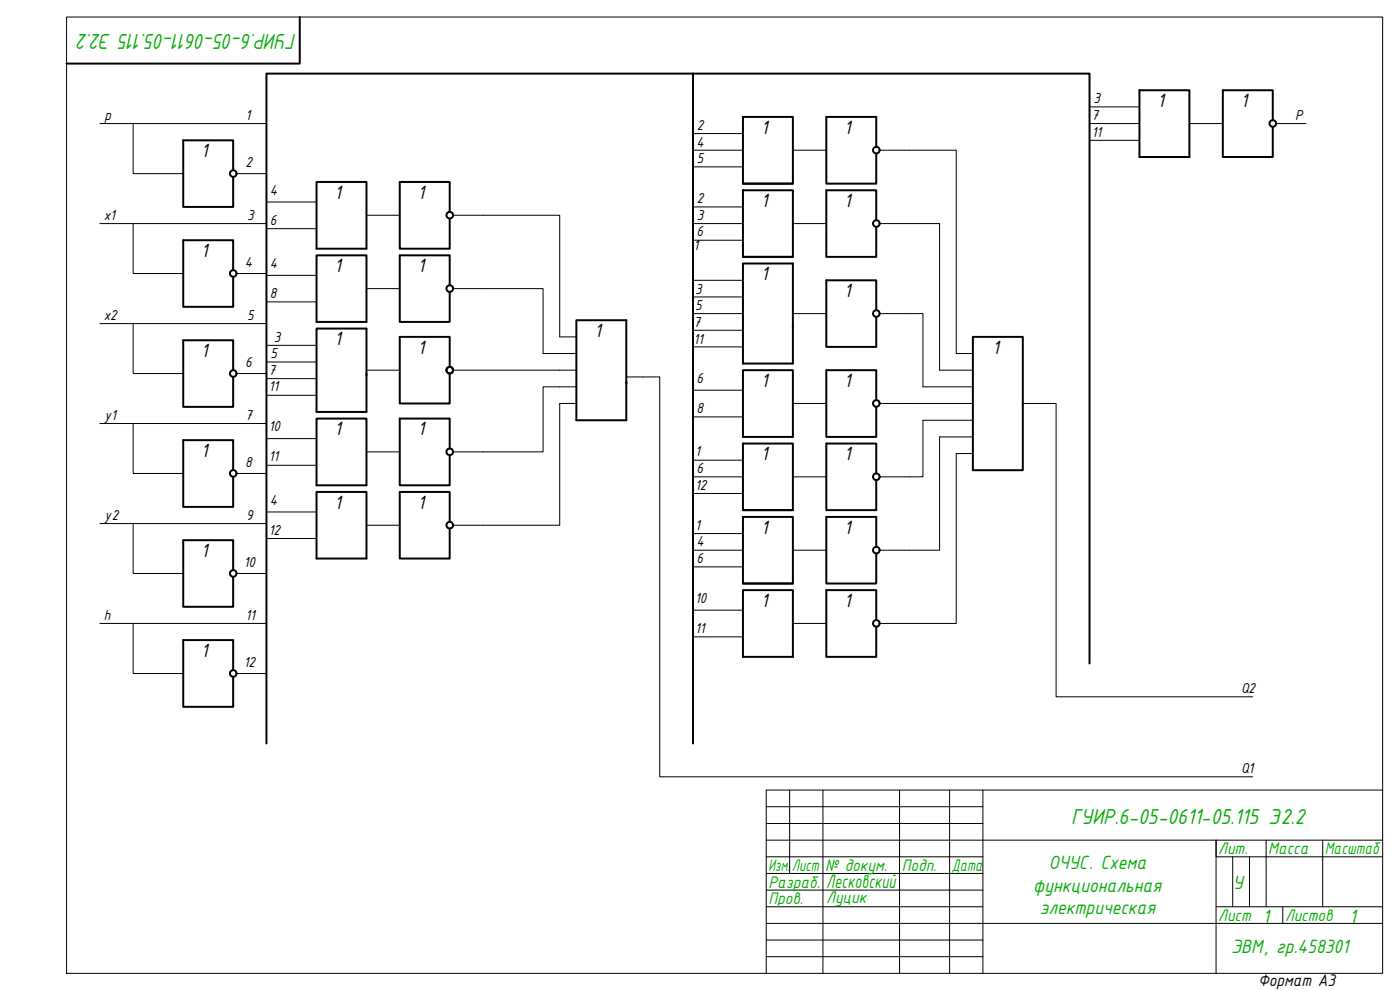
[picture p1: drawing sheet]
<svg xmlns="http://www.w3.org/2000/svg" width="420mm" height="297mm" viewBox="0 0 420 297" stroke-linecap="round" stroke-linejoin="round" font-family="sans-serif">
<!-- layer: 0 -->
<g fill="none" stroke="#000" stroke-width=".3">
<path d="M20 5.1h395v286.9h-395zM30 37.1h50M40 37.1v15h15M327 37.1h15M327 32.1h15M357 37.1h10M383 37.1h9M71 52.1h9M208 40.1h15M208 45.1h15M208 50.1h15M238 45.1h10"/>
<path d="M264 45.1h23v61h5M327 42.1h15M30 67.1h50M40 67.1v15h15M80 60.6h15M80 68.6h15M110 64.6h10M136 64.6h32v36.5h5M208 67.1h15M208 62.1h15M208 72.1h15M238 67.1h10"/>
<path d="M264 67.1h18v44h10M30 97.1h50M40 97.1v15h15M71 82.1h9M80 82.6h15M80 90.6h15M110 86.6h10M136 86.6h27v19.5h10M208 89.1h15M208 94.1h15M208 99.1h15M208 84.1h15"/>
<path d="M238 94.1h10M264 94.1h13v22h15M71 112.1h9M80 103.6h15M80 108.6h15M80 113.6h15M80 118.6h15M110 111.1h10M136 111.1h37M173 116.1h-10v19.5h-27M188 113.1h10v120h178M208 104.1h15"/>
<path d="M208 117.1h15M208 112.1v1M30 127.1h50M40 127.1v15h15M80 131.6h15M80 139.6h15M110 135.6h10M173 121.1h-5v36.5h-32M208 125.1h15M208 138.1h15M238 121.1h10M264 121.1h28"/>
<path d="M292 126.1h-15v17h-13M292 131.1h-10v34h-18M292 136.1h-5v51h-23M307 121.1h9.9v88h59.1M30 157.1h50M40 157.1v15h15M71 142.1h9M80 153.6h15M110 157.6h10M208 143.1h15M208 148.1h15M238 143.1h10"/>
<path d="M71 172.1h9M80 161.6h15M208 160.1h15M208 165.1h15M208 170.1h15M238 165.1h10M30 187.1h50M40 187.1v15h15M208 183.1h15M208 191.1h15M238 187.1h10M71 202.1h9"/>
<path d="M237 237.1v25M247 237.1v54.9M270 237.1v54.9M285 237.1v54.9M295 237.1v54.9M415 237.1h-185v54.9M230 242h65M230 247.1h65M230 252.1h185M230 257.1h65M370 257.1v15M375 257.1v15"/>
<path d="M380 252.1v20M397 252.1v20M415 257.1h-50v-5v39.9M230 262.1h65M230 267.1h65M230 272.1h65M230 277.1h185M365 272.1h50M385 272.1v5M230 282.1h65M230 287h65"/>
</g>
<g fill="none" stroke="#000" stroke-width=".59">
<path d="M90 5.1v14h-70M208 22.1h119v177M223 35.1h15v20h-15zM342 27.1h15v20h-15zM382 36.1v-9h-15v20h15v-9M70 51.1v-9h-15v20h15v-9M95 54.6h15v20h-15zM223 57.1h15v20h-15zM223 55.1h15M263 44.1v-9h-15v20h15v-9M342 47.1h15M95 76.6h15v20h-15z"/>
<path d="M135 63.6v-9h-15v20h15v-9M223 79.1h15v30h-15zM223 77.1h15M263 66.1v-9h-15v20h15v-9M70 81.1v-9h-15v20h15v-9M95 98.6h15v25h-15zM135 85.6v-9h-15v20h15v-9M173 96.1h15v30h-15zM263 93.1v-9h-15v20h15v-9M70 111.1v-9h-15v20h15v-9M135 110.1v-9h-15v20h15v-9M223 111.1h15v20h-15z"/>
<path d="M292 101.1h15v40h-15zM95 125.6h15v20h-15zM135 134.6v-9h-15v20h15v-9M223 133.1h15v20h-15zM263 120.1v-9h-15v20h15v-9M70 141.1v-9h-15v20h15v-9M95 147.6h15v20h-15zM135 156.6v-9h-15v20h15v-9M223 155.1h15v20h-15zM223 153.1h15M263 142.1v-9h-15v20h15v-9M70 171.1v-9h-15v20h15v-9"/>
<path d="M223 177.1h15v20h-15zM223 175.1h15M263 164.1v-9h-15v20h15v-9M263 186.1v-9h-15v20h15v-9M70 201.1v-9h-15v20h15v-9M80 223.1v-201h128v201"/>
<circle cx="382" cy="37" r=".99"/>
<circle cx="70" cy="52.1" r=".99"/>
<circle cx="263" cy="45" r=".99"/>
<circle cx="135" cy="64.6" r=".99"/>
<circle cx="263" cy="67.1" r=".99"/>
<circle cx="70" cy="82" r=".99"/>
<circle cx="135" cy="86.6" r=".99"/>
<circle cx="263" cy="94.1" r=".99"/>
<circle cx="70" cy="112.1" r=".99"/>
<circle cx="135" cy="111" r=".99"/>
<circle cx="135" cy="111.1" r=".99"/>
<circle cx="135" cy="135.6" r=".99"/>
<circle cx="263" cy="121" r=".99"/>
<circle cx="70" cy="142" r=".99"/>
<circle cx="135" cy="157.6" r=".99"/>
<circle cx="263" cy="143.1" r=".99"/>
<circle cx="70" cy="172" r=".99"/>
<circle cx="263" cy="165.1" r=".99"/>
<circle cx="263" cy="187" r=".99"/>
<circle cx="70" cy="202.1" r=".99"/>
</g>
<g font-size="7" fill="#00ad00">
<text x="89" y="10.1" transform="rotate(-180 89 10.1)">ГУИР.6-05-0611-05.115 Э2.2</text>
<text x="321.5" y="247.1">ГУИР.6-05-0611-05.115 Э2.2</text>
</g>
<g font-size="6.2">
<text x="347.4" y="32.1">1</text>
<text x="372.4" y="32.1">1</text>
<text x="228.4" y="40.1">1</text>
<text x="253.4" y="40.1">1</text>
<text x="60.4" y="47.1">1</text>
<text x="100.4" y="59.6">1</text>
<text x="125.4" y="59.6">1</text>
<text x="228.4" y="62.1">1</text>
<text x="253.4" y="62.1">1</text>
<text x="60.4" y="77.1">1</text>
<text x="100.4" y="81.6">1</text>
<text x="125.4" y="81.6">1</text>
<text x="228.4" y="84.1">1</text>
<text x="253.4" y="89.1">1</text>
<text x="178.4" y="101.1">1</text>
<text x="60.4" y="107.1">1</text>
<text x="100.4" y="103.6">1</text>
<text x="125.4" y="106.1">1</text>
<text x="297.9" y="106.1">1</text>
<text x="228.4" y="116.1">1</text>
<text x="253.4" y="116.1">1</text>
<text x="100.4" y="130.6">1</text>
<text x="125.4" y="130.6">1</text>
<text x="60.4" y="137.1">1</text>
<text x="228.4" y="138.1">1</text>
<text x="253.4" y="138.1">1</text>
<text x="100.4" y="152.6">1</text>
<text x="125.4" y="152.6">1</text>
<text x="228.4" y="160.1">1</text>
<text x="253.4" y="160.1">1</text>
<text x="60.4" y="167.1">1</text>
<text x="228.4" y="182.1">1</text>
<text x="253.4" y="182.1">1</text>
<text x="60.4" y="197.1">1</text>
</g>
<g font-size="6.2" fill="#00ad00">
<text x="314.8" y="260.8">ОЧУС. Схема</text>
<text x="248" y="266.5">Лесковский</text>
<text x="310.1" y="267.5">функциональная</text>
<text x="370" y="266.9">У</text>
<text x="312" y="274.2">электрическая</text>
<text x="379" y="276.8">1</text>
<text x="405" y="276.8">1</text>
<text x="369.5" y="285.9">ЭВМ, гр.458301</text>
</g>
<g font-size="5.4" fill="#00ad00">
<text x="365.6" y="256.4">Лит.</text>
<text x="380.6" y="256.4">Масса</text>
<text x="397.6" y="256.4">Масштаб</text>
<text x="230.6" y="261.4">Изм.</text>
<text x="237.7" y="261.4">Лист</text>
<text x="247.6" y="261.4">№ докум.</text>
<text x="270.6" y="261.4">Подп.</text>
<text x="285.6" y="261.4">Дата</text>
<text x="230.6" y="266.3">Разраб.</text>
<text x="230.6" y="271.3">Пров.</text>
<text x="248" y="271">Луцик</text>
<text x="365.6" y="276.4">Лист</text>
<text x="385.7" y="276.4">Листов</text>
</g>
<text font-size="5.4" x="377.6" y="295.8">Формат А3</text>
<g font-size="4.7">
<text x="31.4" y="36">p</text>
<text x="73.7" y="36">1</text>
<text x="327.6" y="36">7</text>
<text x="328.2" y="31">3</text>
<text x="209.2" y="38.9">2</text>
<text x="327.7" y="41">11</text>
<text x="388.7" y="36.1">P</text>
<text x="209" y="44">4</text>
<text x="73.7" y="50.2">2</text>
<text x="209.2" y="49">5</text>
<text x="81" y="58.4">4</text>
<text x="31.2" y="65.9">x1</text>
<text x="74.2" y="65.9">3</text>
<text x="209.2" y="60.9">2</text>
<text x="209.2" y="65.9">3</text>
<text x="81" y="67.5">6</text>
<text x="209" y="70.9">6</text>
<text x="208.2" y="75.1">1</text>
<text x="73.5" y="80.2">4</text>
<text x="81" y="80.5">4</text>
<text x="81" y="89.5">8</text>
<text x="208.7" y="88.1">3</text>
<text x="31.2" y="96">x2</text>
<text x="74.2" y="96">5</text>
<text x="208.7" y="93.1">5</text>
<text x="208.1" y="98.1">7</text>
<text x="81.2" y="107.5">5</text>
<text x="82.2" y="102.5">3</text>
<text x="208.2" y="103.1">11</text>
<text x="73.5" y="110.2">6</text>
<text x="80.6" y="112.5">7</text>
<text x="80.6" y="117.5">11</text>
<text x="209" y="115">6</text>
<text x="31.4" y="125.9">y1</text>
<text x="73.6" y="125.9">7</text>
<text x="209" y="123.9">8</text>
<text x="80.6" y="129.4">10</text>
<text x="208.7" y="136.9">1</text>
<text x="73.5" y="140.2">8</text>
<text x="80.6" y="138.5">11</text>
<text x="209" y="141.9">6</text>
<text x="208.7" y="146.9">12</text>
<text x="31.4" y="155.9">y2</text>
<text x="73.9" y="155.9">9</text>
<text x="81" y="151.5">4</text>
<text x="80.6" y="160.5">12</text>
<text x="208.7" y="158.9">1</text>
<text x="209" y="163.9">4</text>
<text x="73.2" y="170.2">10</text>
<text x="209" y="168.9">6</text>
<text x="31.2" y="186">h</text>
<text x="73.7" y="186">11</text>
<text x="208.7" y="180.9">10</text>
<text x="208.7" y="189.9">11</text>
<text x="73.2" y="200.2">12</text>
<text x="372.5" y="208.1">Q2</text>
<text x="372.5" y="232.1">Q1</text>
</g>
</svg>
